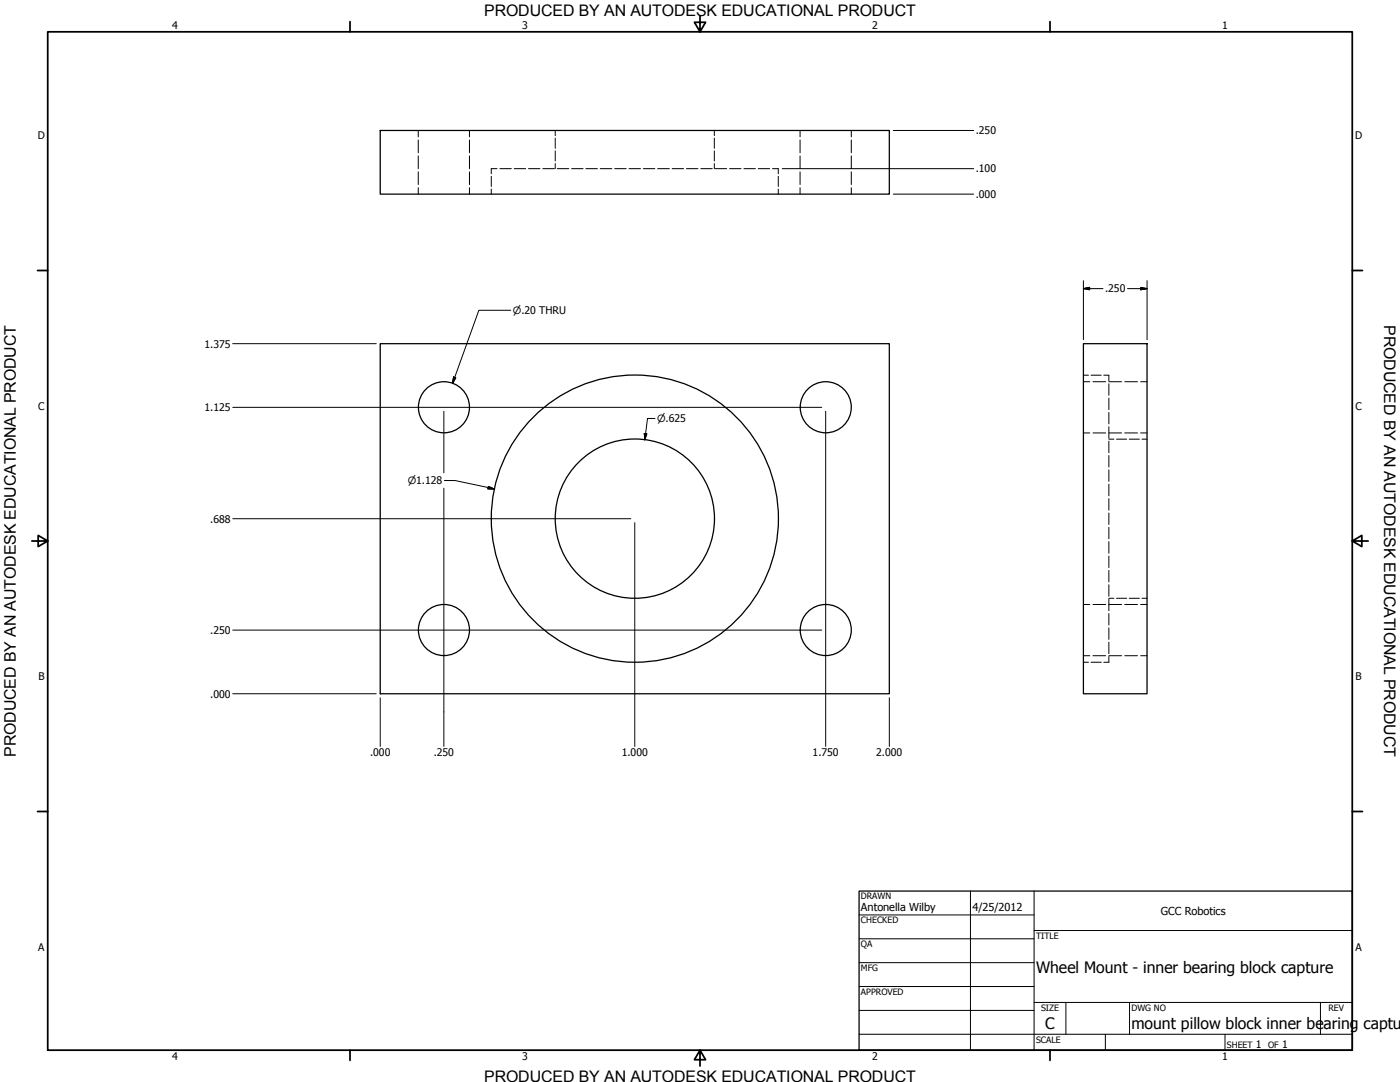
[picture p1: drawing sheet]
<svg xmlns="http://www.w3.org/2000/svg" width="559mm" height="432mm" viewBox="0 0 559 432" stroke-linecap="round" stroke-linejoin="round" font-family="sans-serif">
<!-- layer: Visible (ANSI) -->
<g fill="none" stroke="#000" stroke-width=".51">
<path d="M151.8 52.1h203.2v25.4h-203.2zM151.8 137.2h203.2v139.7h-203.2zM432.4 137.2h25.4v139.7h-25.4z"/>
<circle cx="177.2" cy="162.5" r="10.2"/>
<circle cx="329.6" cy="162.5" r="10.2"/>
<circle cx="253.4" cy="207" r="31.8"/>
<circle cx="253.4" cy="207" r="57.3"/>
<circle cx="177.2" cy="251.4" r="10.2"/>
<circle cx="329.6" cy="251.4" r="10.2"/>
</g>
<!-- layer: Hidden (ANSI) -->
<g fill="none" stroke="#000" stroke-width=".4">
<path d="M166.9 52.1v2.5M166.9 55.9v5.1M187.4 52.1v2.5M187.4 55.9v5.1M221.6 52.1v2M221.6 55.1v4.1M285.1 52.1v2M285.1 55.1v4.1M319.3 52.1v2.5M319.3 55.9v5.1M339.8 52.1v2.5M339.8 55.9v5.1"/>
<path d="M166.9 62.2v5.1M166.9 68.6v5.1M166.9 74.9v2.6M187.4 62.2v5.1M187.4 68.6v5.1M187.4 74.9v2.6M196.1 70.4v4M196.1 75.4v2.1M198.4 67.3h-2.3v2M199.5 67.3h4.6M205.2 67.3h4.6M210.9 67.3h4.6"/>
<path d="M216.7 67.3h4.6M221.6 60.2v4.1M221.6 65.3v2M222.4 67.3h4.6M228.2 67.3h4.5M233.9 67.3h4.5M239.6 67.3h4.6M245.4 67.3h4.5M251.1 67.3h4.6M256.8 67.3h4.6M262.5 67.3h4.6M268.3 67.3h4.6"/>
<path d="M274 67.3h4.6M279.7 67.3h4.6M285.1 60.2v4.1M285.1 65.3v2M285.4 67.3h4.7M291.2 67.3h4.6M296.9 67.3h4.6M302.6 67.3h4.6M308.4 67.3h2.2v2M310.6 70.4v4M310.6 75.4v2.1M319.3 62.2v5.1"/>
<path d="M319.3 68.6v5.1M319.3 74.9v2.6M339.8 62.2v5.1M339.8 68.6v5.1M339.8 74.9v2.6M432.4 149.7h2.1M432.4 152.3h2.6M435.5 149.7h4M436.2 152.3h5.1M440.6 149.7h2v2.3M442.6 158.9v4.5M442.6 153.2v4.5"/>
<path d="M442.6 152.3h5.1M448.9 152.3h5.1M455.3 152.3h2.5M432.4 172.8h2.6M436.2 172.8h5.1M442.6 176.1v4.6M442.6 170.3v4.6M442.6 164.6v4.6M442.6 175.3h2M442.6 172.8h5.1M445.6 175.3h4.1M448.9 172.8h5.1"/>
<path d="M450.7 175.3h4.1M455.3 172.8h2.5M455.8 175.3h2M442.6 199v4.6M442.6 193.2v4.7M442.6 187.5v4.6M442.6 181.8v4.6M442.6 216.2v4.6M442.6 210.4v4.6M442.6 204.7v4.6M442.6 239.1v4.6M442.6 233.4v4.5"/>
<path d="M442.6 227.6v4.6M442.6 221.9v4.6M442.6 238.8h2M445.6 238.8h4.1M450.7 238.8h4.1M455.8 238.8h2M432.4 241.2h2.6M436.2 241.2h5.1M442.6 256.3v4.6M442.6 250.6v4.5M442.6 244.9v4.5M442.6 241.2h5.1"/>
<path d="M448.9 241.2h5.1M455.3 241.2h2.5M432.4 264.3h2.1M432.4 261.7h2.6M435.5 264.3h4M436.2 261.7h5.1M442.6 262v2.3h-2M442.6 261.7h5.1M448.9 261.7h5.1M455.3 261.7h2.5"/>
</g>
<!-- layer: Border (ANSI) -->
<g fill="none" stroke="#000" stroke-width=".7">
<path d="M19 12.7h520.8v406.4h-520.8zM139.7 8.6v4.1M279.4 6.3v6.4l-2.2-3.8h4.4l-2.2 3.8M419.1 8.6v4.1M15 107.9h4M539.8 107.9h4M12.7 215.9h6.3l-3.8-2.2v4.4l3.8-2.2M539.8 215.9l3.8 2.2v-4.4l-3.8 2.2h6.3M15 323.8h4M539.8 323.8h4M139.7 419.1v4.1M279.4 419.1l2.2 3.8h-4.4l2.2-3.8v6.3"/>
<path d="M419.1 419.1v4.1"/>
</g>
<!-- layer: Title (ANSI) -->
<g fill="none" stroke="#000" stroke-width=".4">
<path d="M387.3 355.6v63.5M412.7 355.6v63.5M342.9 365.1h69.8M342.9 374.6h69.8M412.7 371.3h127.1M342.9 384.2h69.8M342.9 393.7h69.8M342.9 412.7h196.9M342.9 403.2h69.8M412.7 400h127.1M425.4 400v12.7M441.2 412.7v6.4"/>
<path d="M450.8 400v12.7M488.9 412.7v6.4M527 400v12.7"/>
</g>
<path d="M342.9 355.6h196.9v63.5h-196.9z" fill="none" stroke="#000" stroke-width=".51"/>
<!-- layer: Symbol (ANSI) -->
<path d="M203.8 123.8h-12.7l-10.4 29.2M181 150.4l.9 .3-1.2 2.3z" fill="none" stroke="#000" stroke-width=".4"/>
<path d="M181 150.4l-.3 2.6zM181 150.4l.9 .3-1.2 2.3z" fill="#000" stroke="#000" stroke-width=".4"/>
<!-- layer: Dimension (ANSI) -->
<g fill="none" stroke="#000" stroke-width=".4">
<path d="M356.6 52.1h32M312.2 67.3h76.4M356.6 77.5h32M432.4 115.2l2.5-.5v.9zM432.4 115.2h7.8M432.4 112v23.6M450 115.2h7.8M455.4 114.7l2.4 .5-2.4 .4zM457.8 112v23.6M92.9 137.2h57.3M92.9 162.6h235.1M177.2 164.1v24.6"/>
<path d="M257.2 173l1 .1-.8 2.4zM261.4 167h-3l-1 8.5M329.6 164.1v133.8M177.2 194.8v103.1M177.4 191.8h4.2l15.7 3.3M194.9 194.1l2.4 1h-2.5zM92.9 207h158.9M253.4 208.6v89.3M92.9 251.5h235.1M92.9 276.9h57.3M151.8 278.4v19.5M355 278.4v19.5"/>
</g>
<path d="M432.4 115.2l2.5-.5zM432.4 115.2l2.5-.5v.9zM455.4 115.6l2.4-.4zM455.4 114.7l2.4 .5-2.4 .4zM257.2 173l.2 2.5zM257.2 173l1 .1-.8 2.4zM194.8 195.1h2.5zM194.9 194.1l2.4 1h-2.5z" fill="#000" stroke="#000" stroke-width=".4"/>
<g font-size="6.4">
<text x="552.4" y="129.8" transform="rotate(90 552.4 129.8)">PRODUCED BY AN AUTODESK EDUCATIONAL PRODUCT</text>
<text x="6.3" y="302" transform="rotate(-90 6.3 302)">PRODUCED BY AN AUTODESK EDUCATIONAL PRODUCT</text>
</g>
<g font-size="6.3">
<text x="193.3" y="6.3">PRODUCED BY AN AUTODESK EDUCATIONAL PRODUCT</text>
<text x="413.5" y="388.5">Wheel Mount - inner bearing block capture</text>
<text x="417.2" y="410.6">C</text>
<text x="451.6" y="410.7">mount pillow block inner be</text>
<text x="528.3" y="410.7">aring captur</text>
<text x="193.3" y="431.8">PRODUCED BY AN AUTODESK EDUCATIONAL PRODUCT</text>
</g>
<g font-size="4.4">
<text x="343.7" y="363.5">Antonella Wilby</text>
<text x="388.1" y="363.7">4/25/2012</text>
<text x="463.4" y="365.1">GCC Robotics</text>
</g>
<g font-size="4.2">
<text x="68.7" y="11.7">4</text>
<text x="208.4" y="11.7">3</text>
<text x="348.1" y="11.7">2</text>
<text x="487.8" y="11.7">1</text>
<text x="389.4" y="53.6">.250</text>
<text x="15.1" y="55.5">D</text>
<text x="540.9" y="55.5">D</text>
<text x="389.4" y="68.8">.100</text>
<text x="389.4" y="79">.000</text>
<text x="441.1" y="116.7">.250</text>
<text x="81.7" y="138.7">1.375</text>
<text x="15.2" y="163.4">C</text>
<text x="81.7" y="164.1">1.125</text>
<text x="541" y="163.4">C</text>
<text x="83.9" y="208.5">.688</text>
<text x="83.9" y="253">.250</text>
<text x="15.3" y="271.4">B</text>
<text x="541.1" y="271.4">B</text>
<text x="83.9" y="278.4">.000</text>
<text x="147.7" y="301.8">.000</text>
<text x="173.1" y="301.8">.250</text>
<text x="248.2" y="301.8">1.000</text>
<text x="324.4" y="301.8">1.750</text>
<text x="349.8" y="301.8">2.000</text>
<text x="15.2" y="379.3">A</text>
<text x="541" y="379.3">A</text>
<text x="501.3" y="418.3">1</text>
<text x="511.8" y="418.3">1</text>
<text x="68.7" y="423.2">4</text>
<text x="208.4" y="423.2">3</text>
<text x="348.1" y="423.2">2</text>
<text x="487.8" y="423.2">1</text>
</g>
<g font-size="4">
<text x="204.7" y="125.3">⌀.20 THRU</text>
<text x="262.3" y="168.5">⌀.625</text>
<text x="162.8" y="193.2">⌀1.128</text>
</g>
<g font-size="3.5">
<text x="343.7" y="358.9">DRAWN</text>
<text x="343.7" y="368.5">CHECKED</text>
<text x="413.5" y="374.6">TITLE</text>
<text x="343.7" y="378">QA</text>
<text x="343.7" y="387.5">MFG</text>
<text x="343.7" y="397.1">APPROVED</text>
<text x="415.5" y="403.4">SIZE</text>
<text x="451.6" y="403.4">DWG NO</text>
<text x="530.3" y="403.4">REV</text>
<text x="413.5" y="416.1">SCALE</text>
<text x="489.7" y="418.3">SHEET</text>
<text x="506.2" y="418.3">OF</text>
</g>
</svg>
